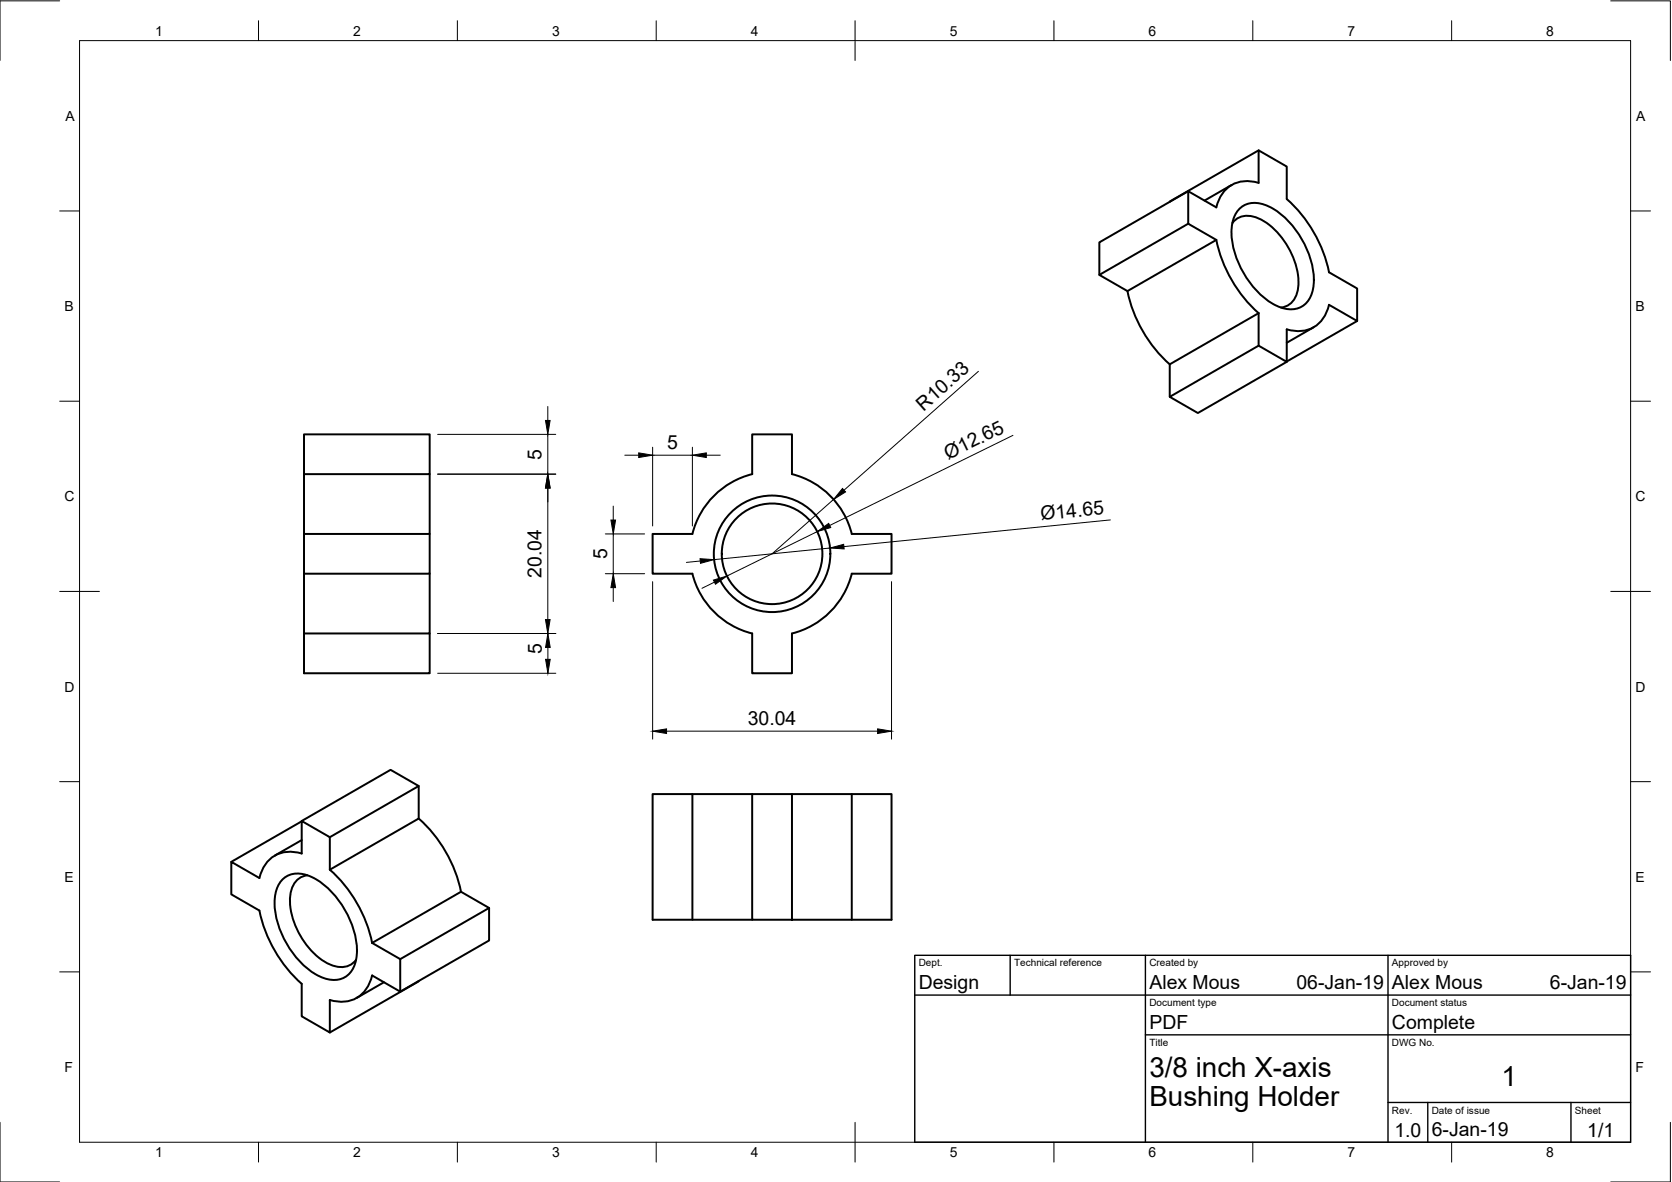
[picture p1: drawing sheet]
<svg xmlns="http://www.w3.org/2000/svg" width="420mm" height="297mm" viewBox="0 0 420 297" stroke-linecap="round" stroke-linejoin="round" font-family="sans-serif">
<!-- layer: Visible -->
<g fill="none" stroke="#000" stroke-width=".5">
<path d="M316.3 37.8l-22.4 12.9M298.6 56.2l-22.3 12.9 7 4.1 22.4-12.9M298.6 48.1l-22.3 12.8v8.2M309.5 46.5l-6.8 3.9M309.7 56.1a5 5 0 0 1 6.3-1.3 18.9 18.9 0 0 1 10.2 17.7 5 5 0 0 1-4.3 4.8M311.3 52.6a5.9 5.9 0 0 1 7.2-.9 22.1 22.1 0 0 1 11.6 20.1 5.8 5.8 0 0 1-6.5 5.9 15.8 15.8 0 0 1-9.9-7.2 21.1 21.1 0 0 1-4.2-13.6 7.5 7.5 0 0 1 1.8-4.3zM283.3 73.2a34 34 0 0 0 10.6 18.4M305.7 60.3l-7.1-4.1v-8.1l7.1 4a7.9 7.9 0 0 1 10.6-6.1v-8.2l7 4.1v8.1a34 34 0 0 1 10.7 18.4l7 4.1v8.2l-7-4.1a7.9 7.9 0 0 1-10.7 6.2v8.1l-7-4v-8.2M305.7 60.3a34 34 0 0 0 10.6 18.4M316.3 78.7l-22.4 12.9v8.1M316.3 86.9l-22.4 12.8 7.1 4.1 22.3-12.9M330.1 82.2l-6.8 3.9"/>
<path d="M341 80.7l-17.7 10.2M76.4 119.2h31.6v-10h-31.6v60h31.6v-10M108 119.2v15h-31.6M189 109.2h10v9.9a20.6 20.6 0 0 1 15 15.1h10v10h-10a20.6 20.6 0 0 1-15 15v10h-10v-10a20.6 20.6 0 0 1-15-15h-10v-10h10a20.6 20.6 0 0 1 15-15.1zM108 134.2v10h-31.6M108 144.2v15h-31.6M105.2 197.5v8.2l-22.3 12.9M174 199.6h15M199 199.6h15v31.5M214 199.6h10v31.5h-35v-31.5h10v31.5M75.8 206.3l22.3-12.8 7.1 4-22.3 12.9M75.8 206.4l-17.7 10.2"/>
<path d="M75.8 211.1l-6.7 3.9M77.3 220a5 5 0 0 0-4.3 4.8 18.9 18.9 0 0 0 10.2 17.7 5 5 0 0 0 6.3-1.3M82.9 218.6v-8.2l-7.1-4.1v8.2a7.9 7.9 0 0 0-10.6 6.2l-7.1-4.1v8.2l7.1 4a34 34 0 0 0 10.6 18.4v8.2l7.1 4.1v-8.2a7.9 7.9 0 0 0 10.6-6.2l7.1 4.1v-8.2l-7.1-4M82.9 218.6a34 34 0 0 1 10.6 18.4M105.2 205.7a34 34 0 0 1 10.6 18.4M70.9 221.2a5.9 5.9 0 0 1 7.2-.9 22.1 22.1 0 0 1 11.5 20 5.8 5.8 0 0 1-6.5 5.9 15.8 15.8 0 0 1-9.9-7.2 21.1 21.1 0 0 1-4.1-13.5 7.5 7.5 0 0 1 1.8-4.3zM93.5 237l22.3-12.9 7.1 4.1-22.3 12.8M122.9 228.2v8.1l-22.3 12.9M174 231.1v-31.5h-10v31.5h25M96.5 246.8l-6.9 4M105.2 246.5l-22.3 13"/>
<circle cx="194" cy="139.2" r="14.6"/>
<circle cx="194" cy="139.2" r="12.6"/>
</g>
<!-- layer: Border -->
<g fill="none" stroke="#000" stroke-width=".25">
<path d="M15 .2h-15v15M20 10.2h389.8v276.8h-389.8zM65 5.2v5M114.9 5.2v5M164.9 5.2v5M214.9 5.2v10M264.8 5.2v5M314.8 5.2v5M364.8 5.2v5M404.8 .2h15v15M15 53h5M409.8 53h5"/>
<path d="M15 100.8h5M409.8 100.8h5M15 148.6h10M404.8 148.6h10M15 196.4h5M409.8 196.4h5M15 244.2h5M409.8 244.2h5M0 282v15h15M65 287v5M114.9 287v5M164.9 287v5"/>
<path d="M214.9 282v10M264.8 287v5M314.8 287v5M364.8 287v5M419.8 282v15h-15"/>
</g>
<!-- layer: TitleBlock -->
<path d="M229.9 240.1h179.9v46.9h-179.9zM229.9 250.1h179.9M253.8 240.1v10M287.8 240.1v46.9M348.8 240.1v46.9M287.8 260.1h122M348.8 277.1h61M358.8 277.1v9.9M394.8 277.1v9.9" fill="none" stroke="#000" stroke-width=".35"/>
<!-- layer: Dimensions -->
<g fill="none" stroke="#000" stroke-width=".25">
<path d="M245.9 93.3l-33.8 29.9M110 109.2h29.7M110 119.2h29.7M137.7 102.2v3.5M137.7 109.2v10M157 114.4h3.5M164 112.4v19.8M164 114.4h10M174 112.4v19.8M177.5 114.4h3.5M254.5 109.4l-46 22.7M137.7 122.7v33"/>
<path d="M152.1 134.2h9.9M154.1 127.2v3.5M154.1 134.2v10M205.4 133.6l-22.7 11.2M208.6 137.7l-29.2 2.9M209.5 125.5l-15.5 13.7M279 130.7l-66.9 6.7M110 159.2h29.7M152.1 144.2h9.9M154.1 147.7v3.5M164 146.2v39.5M176 141l-3.5 .3"/>
<path d="M179.5 146.3l-3.1 1.5M224 146.2v39.5M110 169.2h29.7M137.7 162.7v3M167.5 183.7h53"/>
</g>
<g fill="#000" stroke="#000" stroke-width=".25">
<path d="M137.1 105.7h1.1l-.5 3.5zM160.5 113.8l3.5 .6-3.5 .6zM174 114.4l3.5-.6v1.2zM137.7 119.2l.5 3.5h-1.1zM153.5 130.7h1.2l-.6 3.5zM205.4 133.6l2.8-2.1 .6 1.1zM211.7 122.8l.8 .8-3 1.9zM208.6 137.7l3.4-.9 .1 1.1zM137.1 155.7h1.1l-.5 3.5zM154.1 144.2l.6 3.5h-1.2zM175.9 140.4l3.5 .2-3.4 1zM179.3 145.8l3.4-1-2.9 2z"/>
<path d="M137.7 159.2l.6 3.5h-1.2zM137.1 165.7h1.2l-.6 3.5zM164 183.7l3.5-.5v1.1zM220.5 183.2l3.5 .5-3.5 .6z"/>
</g>
<g font-size="7">
<text x="288.8" y="270.6">3/8 inch X-axis</text>
<text x="377.3" y="273">1</text>
<text x="288.8" y="278.1">Bushing Holder</text>
</g>
<g font-size="4.9">
<text x="232.1" y="103.4" transform="rotate(-41 232.1 103.4)">R10.33</text>
<text x="167.6" y="112.8">5</text>
<text x="136.1" y="115.5" transform="rotate(-90 136.1 115.5)">5</text>
<text x="238.3" y="115.6" transform="rotate(-26 238.3 115.6)">Ø12.65</text>
<text x="261.6" y="130.8" transform="rotate(-6 261.6 130.8)">Ø14.65</text>
<text x="152.5" y="140.5" transform="rotate(-90 152.5 140.5)">5</text>
<text x="136.1" y="145.2" transform="rotate(-90 136.1 145.2)">20.04</text>
<text x="136.1" y="164.4" transform="rotate(-90 136.1 164.4)">5</text>
<text x="187.9" y="182.2">30.04</text>
<text x="230.9" y="248.6">Design</text>
<text x="288.8" y="248.6">Alex Mous</text>
<text x="325.8" y="248.6">06-Jan-19</text>
<text x="349.8" y="248.6">Alex Mous</text>
<text x="389.5" y="248.6">6-Jan-19</text>
<text x="288.8" y="258.6">PDF</text>
<text x="349.8" y="258.6">Complete</text>
<text x="350.4" y="285.7">1.0</text>
<text x="359.8" y="285.5">6-Jan-19</text>
<text x="398.9" y="285.7">1/1</text>
</g>
<g font-size="3.5">
<text x="39" y="9">1</text>
<text x="88.8" y="9">2</text>
<text x="138.7" y="9">3</text>
<text x="188.6" y="9">4</text>
<text x="238.7" y="9">5</text>
<text x="288.6" y="9">6</text>
<text x="338.6" y="9">7</text>
<text x="388.6" y="9">8</text>
<text x="16.4" y="30.4">A</text>
<text x="411.2" y="30.4">A</text>
<text x="16.2" y="78.2">B</text>
<text x="410.9" y="78.2">B</text>
<text x="16.2" y="126">C</text>
<text x="411" y="126">C</text>
<text x="16.2" y="173.8">D</text>
<text x="410.9" y="173.8">D</text>
<text x="16.2" y="221.6">E</text>
<text x="411" y="221.6">E</text>
<text x="16.2" y="269.4">F</text>
<text x="411" y="269.4">F</text>
<text x="39" y="290.8">1</text>
<text x="88.8" y="290.8">2</text>
<text x="138.7" y="290.8">3</text>
<text x="188.6" y="290.8">4</text>
<text x="238.7" y="290.8">5</text>
<text x="288.6" y="290.8">6</text>
<text x="338.6" y="290.8">7</text>
<text x="388.6" y="290.8">8</text>
</g>
<g font-size="2.5">
<text x="230.9" y="242.9">Dept.</text>
<text x="254.8" y="242.9">Technical reference</text>
<text x="288.8" y="242.9">Created by</text>
<text x="349.8" y="242.9">Approved by</text>
<text x="288.8" y="252.9">Document type</text>
<text x="349.8" y="252.9">Document status</text>
<text x="288.8" y="262.9">Title</text>
<text x="349.8" y="262.9">DWG No.</text>
<text x="349.8" y="279.9">Rev.</text>
<text x="359.8" y="279.9">Date of issue</text>
<text x="395.8" y="279.9">Sheet</text>
</g>
</svg>
